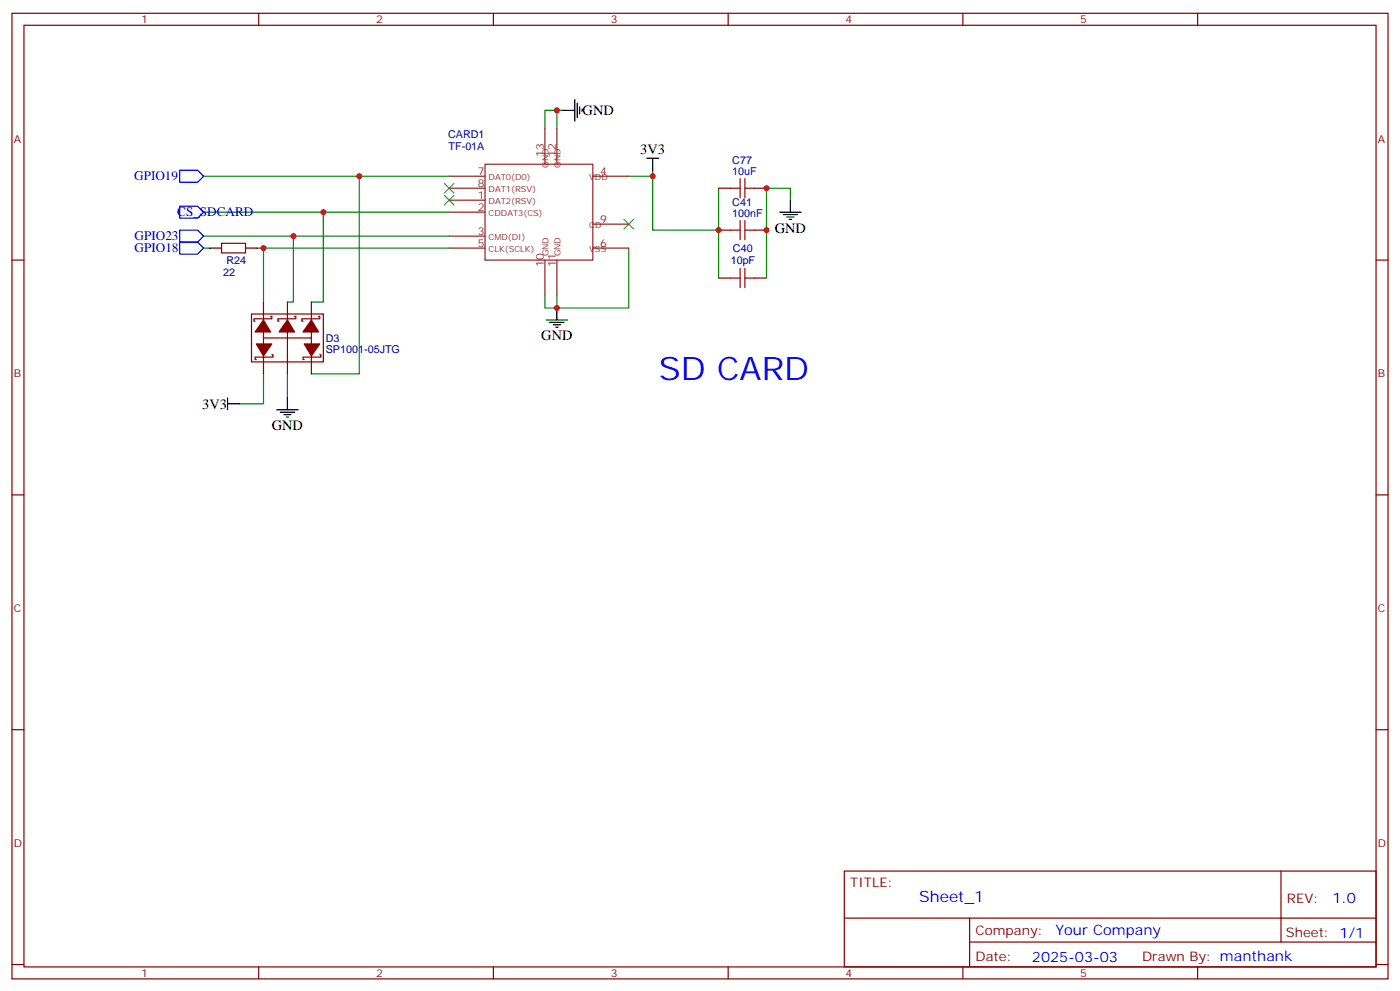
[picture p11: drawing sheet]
<svg xmlns="http://www.w3.org/2000/svg" width="412mm" height="292mm" viewBox="0 0 412 292" stroke-linecap="round" stroke-linejoin="round" font-family="sans-serif">
<g fill="none" stroke="#870000" stroke-width=".35">
<path d="M3.5 3.9h405.4v284.4h-405.4zM7.1 7.4h398.2v277.3h-398.2zM76.2 3.9v3.5M145.3 3.9v3.5M214.5 3.9v3.5M283.6 3.9v3.5M352.8 3.9v3.5M211.7 55.4h3.5M222.2 55.4h3.6M3.5 76.6h3.6M65.3 71.6h7v2.9h-7zM211.7 67.8h3.5"/>
<path d="M222.2 67.8h3.6M405.3 76.6h3.6M74.1 92.5h21.1v14.1h-21.1zM77.6 88.9v5.3M77.6 97.8v3.5M79.7 93.2h.4v.7h-5.3v.7h.3M84.7 88.9v5.3M84.7 97.8v12.3M86.8 93.2h.3v.7h-5.3v.7h.4M91.7 97.8v1.7h-14.1M91.7 88.9v5.3M91.7 99.5v1.8"/>
<path d="M93.8 93.2h.4v.7h-5.3v.7h.4M211.7 81.9h3.5M222.2 81.9h3.6M77.6 104.8v5.3M80.1 104.5h.3v.7h-5.3v.7h.4M91.7 104.8v5.3M94.2 104.5h.3v.7h-5.2v.7h.3M3.5 145.7h3.6M405.3 145.7h3.6M3.5 214.9h3.6M405.3 214.9h3.6M248.7 256.5h156.6v28.2h-156.6z"/>
<path d="M377.3 256.5v20.9M248.7 270.4h156.5M285.6 277.4h119.6M285.6 270.4v14.1M3.5 284h3.6M76.2 284.7v3.6M145.3 284.7v3.6M214.5 284.7v3.6M283.6 284.7v3.6M352.8 284.7v3.6M405.3 284h3.6"/>
</g>
<path d="M130.9 57.5l2.8 2.9M130.9 54l2.8 2.8M133.7 57.5l-2.8 2.9M133.7 54l-2.8 2.8M183.8 64.6l2.8 2.8M186.6 64.6l-2.8 2.8" fill="none" stroke="#3c3" stroke-width=".35"/>
<g fill="none" stroke="#008700" stroke-width=".35">
<path d="M164 32.5h-3.5v5.3M165.8 32.5h-1.8v5.3M60 51.9h72.3M105.8 51.9v58.2h-14.1M192.3 51.9v15.9h19.4v-12.4M192.3 50.1v1.8h-7.1M232.8 58.9v-3.5h-7v26.5M60 73.1h1.7M60 69.5h72.3M60 62.5h72.3M75.8 73.1h56.5M77.6 73.1v15.8"/>
<path d="M86.4 69.5v19.4h-1.7M95.2 62.5v26.4h-3.5M185.2 73.1v17.6h-24.7v-3.5M211.7 67.8v14.1M164 87.2v3.5M77.6 110.1v8.8h-7M84.7 110.1v7.1"/>
</g>
<g fill="none" stroke="#000" stroke-width=".35">
<path d="M165.8 32.5h3.5M169.3 29.3v6.4M170 30.4v4.2M170.7 31.4v2.1M171.4 32.1v.7M190.5 46.6h3.5M192.3 46.6v3.5M232.8 58.9v3.6M61.7 73.1h3.6M72.3 73.1h3.5M229.7 62.5h6.3M230.7 63.2h4.2"/>
<path d="M231.8 63.9h2.1M232.5 64.6h.7M160.9 94.2h6.3M161.9 94.9h4.3M163 95.6h2.1M163.7 96.3h.7M164 90.7v3.5M67 118.9h3.6M67 117.2v3.5M84.7 117.2v3.5M81.5 120.7h6.3M82.5 121.4h4.3"/>
<path d="M83.6 122.1h2.1M84.3 122.8h.7"/>
</g>
<path d="M215.2 55.4h2.8M218 52.6v5.6M219.4 52.6v5.6M219.4 55.4h2.8M215.2 67.8h2.8M218 64.9v5.7M218 79.1v5.6M219.4 64.9v5.7M219.4 79.1v5.6M219.4 67.8h2.8M215.2 81.9h2.8M219.4 81.9h2.8" fill="none" stroke="#a10000" stroke-width=".35"/>
<path d="M52.9 50.1h5.3l1.8 1.8-1.8 1.8h-5.3zM52.9 60.7h5.3l1.8 1.8-1.8 1.7h-5.3zM52.9 67.8h5.3l1.8 1.7-1.8 1.8h-5.3zM52.9 71.3h5.3l1.8 1.8-1.8 1.7h-5.3z" fill="none" stroke="#00f" stroke-width=".35"/>
<g fill="none" stroke="#8c2424" stroke-width=".35">
<path d="M160.5 37.8v10.6M164 37.8v10.6M132.3 58.9h10.6M132.3 51.9h10.6M132.3 55.4h10.6M142.9 48.4h31.7v28.2h-31.7zM174.6 51.9h10.6M132.3 62.5h10.6M132.3 69.5h10.6M132.3 73.1h10.6M160.5 76.6v10.6M164 76.6v10.6"/>
<path d="M174.6 73.1h10.6M174.6 66h10.6"/>
</g>
<g fill="#870000" stroke="#870000" stroke-width=".35">
<path d="M77.6 94.2l2.1 3.6h-4.6z"/>
<path d="M84.7 94.2l2.1 3.6h-4.6z"/>
<path d="M91.7 94.2l2.1 3.6h-4.5z"/>
<path d="M75.5 101.3h4.6l-2.5 3.5z"/>
<path d="M89.6 101.3h4.6l-2.5 3.5z"/>
</g>
<g fill="#c00">
<circle cx="225.8" cy="67.8" r=".88"/>
<circle cx="225.8" cy="55.4" r=".88"/>
<circle cx="211.7" cy="67.8" r=".88"/>
<circle cx="192.3" cy="51.9" r=".88"/>
<circle cx="77.6" cy="73.1" r=".88"/>
<circle cx="86.4" cy="69.5" r=".88"/>
<circle cx="95.3" cy="62.5" r=".88"/>
<circle cx="105.8" cy="51.9" r=".88"/>
<circle cx="164" cy="32.5" r=".88"/>
<circle cx="164" cy="90.7" r=".88"/>
</g>
<text font-size="9.5" fill="#00f" x="194" y="111.9">SD CARD</text>
<text font-size="4.6" fill="#00f" x="270.8" y="265.5">Sheet_1</text>
<g font-size="4.2">
<text x="171.6" y="33.9">GND</text>
<text x="188.6" y="45.5">3V3</text>
<text x="228.2" y="68.5">GND</text>
<text x="159.5" y="100.2">GND</text>
<text x="59.6" y="120.3">3V3</text>
<text x="80.1" y="126.7">GND</text>
</g>
<g font-size="4.2" fill="#00f">
<text x="392.5" y="265.8">1.0</text>
<text x="310.9" y="275.3">Your Company</text>
<text x="304" y="283.1">2025-03-03</text>
</g>
<g font-size="3.9" fill="#00f">
<text x="39.5" y="53.1">GPIO19</text>
<text x="52.2" y="63.7">CS_SDCARD</text>
<text x="39.7" y="70.8">GPIO23</text>
<text x="39.7" y="74.3">GPIO18</text>
</g>
<g font-size="3.9" fill="#800">
<text x="250.5" y="261.1">TITLE:</text>
<text x="379.1" y="265.8">REV:</text>
<text x="287.4" y="275.3">Company:</text>
<text x="378.7" y="275.9">Sheet: 1/1</text>
<text x="287.4" y="283">Date:</text>
<text x="336.4" y="283.1">Drawn By: manthank</text>
</g>
<g font-size="3.2" fill="#800">
<text x="41.6" y="6.9">1</text>
<text x="110.8" y="6.9">2</text>
<text x="179.9" y="6.9">3</text>
<text x="249.1" y="6.9">4</text>
<text x="318.2" y="6.9">5</text>
<text x="4.1" y="42">A</text>
<text x="405.9" y="42">A</text>
<text x="4.1" y="111.2">B</text>
<text x="405.9" y="111.2">B</text>
<text x="4.1" y="180.3">C</text>
<text x="405.9" y="180.3">C</text>
<text x="4.1" y="249.4">D</text>
<text x="405.9" y="249.4">D</text>
<text x="41.6" y="287.7">1</text>
<text x="110.8" y="287.7">2</text>
<text x="179.9" y="287.7">3</text>
<text x="249.1" y="287.7">4</text>
<text x="318.2" y="287.7">5</text>
</g>
<g font-size="3.2" fill="#000080">
<text x="132" y="40.6">CARD1</text>
<text x="132.1" y="44.1">TF-01A</text>
<text x="215.7" y="51.5">10uF</text>
<text x="215.7" y="48.3">C77</text>
<text x="215.7" y="63.9">100nF</text>
<text x="215.7" y="60.8">C41</text>
<text x="66.7" y="77.7">R24</text>
<text x="215.2" y="77.6">10pF</text>
<text x="215.9" y="74.1">C40</text>
<text x="65.7" y="81.3">22</text>
<text x="96" y="100.6">D3</text>
<text x="96" y="103.8">SP1001-05JTG</text>
</g>
<g font-size="3.2" fill="#8d2323">
<text x="160.2" y="46.2" transform="rotate(-90 160.2 46.2)">13</text>
<text x="163.7" y="46.2" transform="rotate(-90 163.7 46.2)">12</text>
<text x="140.8" y="51.5">7</text>
<text x="176.7" y="51.5">4</text>
<text x="140.8" y="58.6">1</text>
<text x="140.8" y="55.1">8</text>
<text x="140.8" y="62.1">2</text>
<text x="176.7" y="65.7">9</text>
<text x="140.8" y="69.2">3</text>
<text x="140.8" y="72.7">5</text>
<text x="176.7" y="72.7">6</text>
<text x="160.2" y="78.7" transform="rotate(-90 160.2 78.7)">10</text>
<text x="163.7" y="78.7" transform="rotate(-90 163.7 78.7)">11</text>
</g>
<g font-size="2.5" fill="#8d2323">
<text x="143.9" y="53">DAT0(D0)</text>
<text x="161.6" y="49.4" transform="rotate(-90 161.6 49.4)">GND</text>
<text x="165.1" y="49.4" transform="rotate(-90 165.1 49.4)">GND</text>
<text x="173.6" y="53">VDD</text>
<text x="143.9" y="56.5">DAT1(RSV)</text>
<text x="143.9" y="60">DAT2(RSV)</text>
<text x="143.9" y="63.5">CDDAT3(CS)</text>
<text x="143.9" y="70.6">CMD(DI)</text>
<text x="173.6" y="67.1">CD</text>
<text x="143.9" y="74.1">CLK(SCLK)</text>
<text x="161.6" y="75.5" transform="rotate(-90 161.6 75.5)">GND</text>
<text x="165.1" y="75.5" transform="rotate(-90 165.1 75.5)">GND</text>
<text x="173.6" y="74.1">VSS</text>
</g>
</svg>
